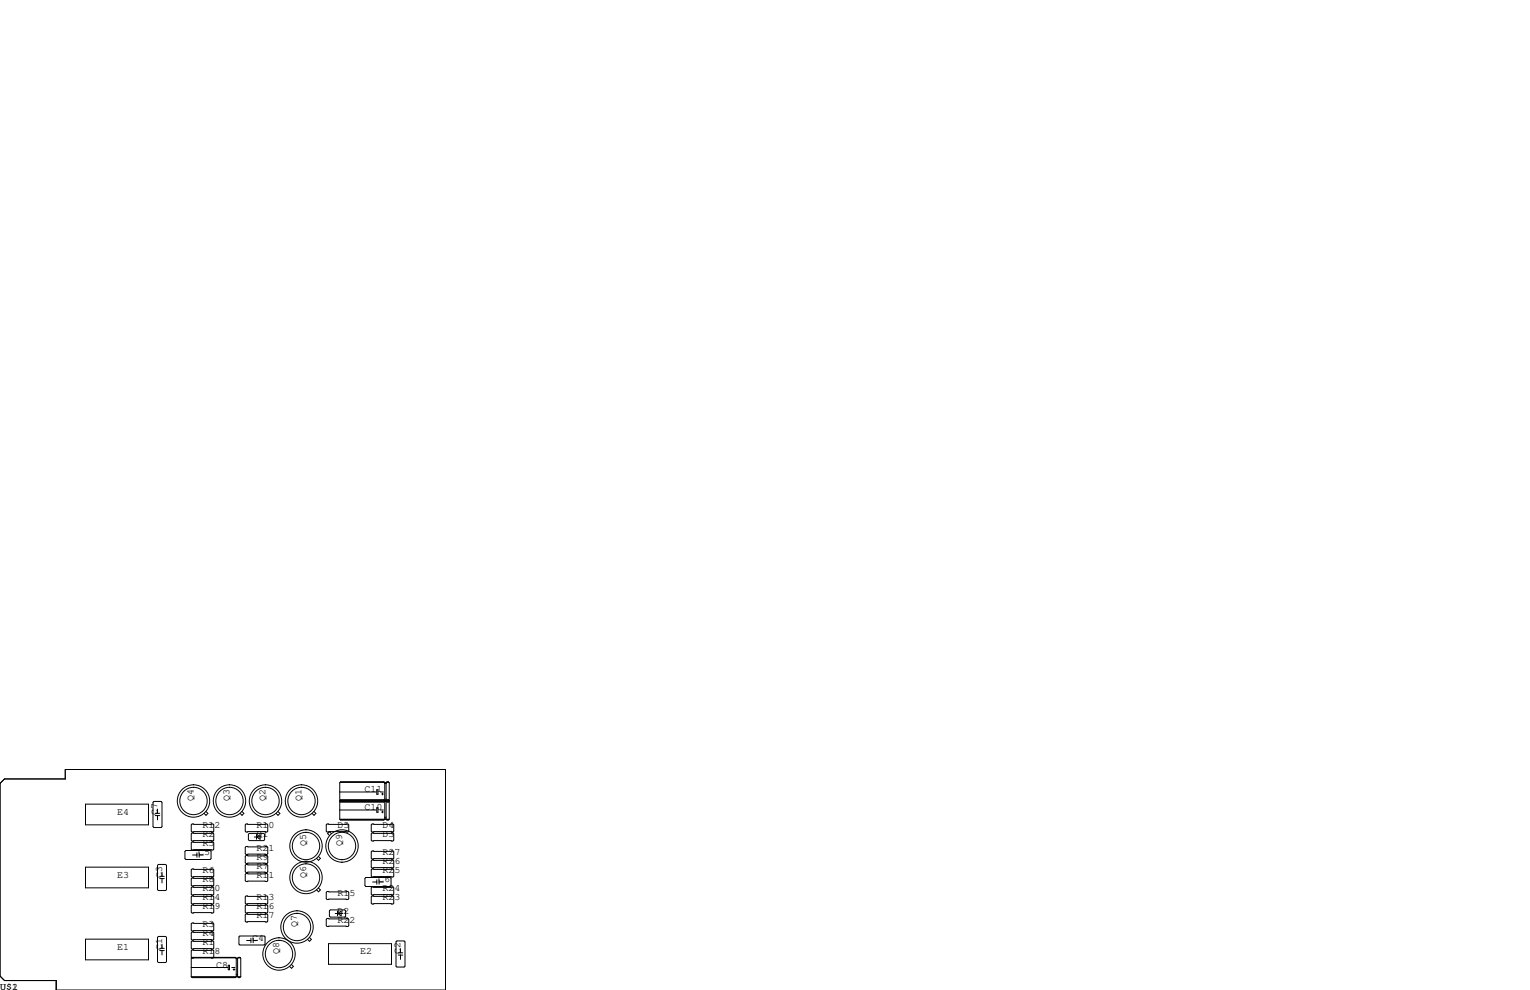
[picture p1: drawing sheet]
<svg xmlns="http://www.w3.org/2000/svg" width="432mm" height="279mm" viewBox="0 0 432 279" stroke-linecap="round" stroke-linejoin="round" font-family="sans-serif">
<g fill="none" stroke="#000" stroke-width=".28">
<path d="M0 221.1l1.3-1.3h17.1v-2.6h107.3v62.2h-109.8v-2.7h-14.6l-1.3-1.2zM24.1 226.9h17.8v5.9h-17.8zM43.4 226.2h2.1l.2 .2v6.9l-.2 .3h-2.1l-.2-.3v-6.9zM43.8 230.2h1.3M43.8 229.5h1.3M44.5 228.3v1.2M44.5 230.2v1.2M54.2 232.5h5.9l.2 .3v1.8l-.2 .2h-5.9l-.2-.2v-1.8zM54.2 235.1h5.9l.2 .2v1.8l-.2 .3h-5.9l-.2-.3v-1.8zM54.2 237.6h5.9l.2 .3v1.7l-.2 .3h-5.9l-.2-.3v-1.7zM58.1 229l.6 .6-.6 .5-.5-.5M68.3 229l.5 .6-.5 .5-.5-.5"/>
<path d="M69.5 232.5h5.8l.3 .3v1.8l-.3 .2h-5.8l-.3-.2v-1.8zM69.5 238.9h5.8l.3 .2v1.8l-.3 .3h-5.8l-.3-.3v-1.8zM70.1 235.5l.3-.3h4l.3 .3v1.5l-.3 .2h-4l-.3-.2zM71.8 236.2h2.1M72.4 236.2l1-.6v1.3zM72.6 235.6h-.2v1.3M78.5 229l.5 .6-.5 .5-.6-.5M88.6 229l.6 .6-.6 .5-.5-.5M92.3 232.5h5.9l.2 .3v1.8l-.2 .2h-5.9l-.2-.2v-1.8zM93.5 235.3l-.5-.6-.5 .6 .5 .5M95.9 231.2h14M95.9 228.6h10.3"/>
<path d="M95.9 223.5h10.3M96 225.9h12.5M96 220.8h12.5M96.1 231.3h12.2M96.1 226.3h12.2M105 235.1h5.9l.2 .2v1.8l-.2 .3h-5.9l-.2-.3v-1.8zM105 232.5h5.9l.2 .3v1.8l-.2 .2h-5.9l-.2-.2v-1.8zM106.3 222.9h.4v1.3h-.4zM106.3 228h.4v1.2h-.4zM107.3 228.6h.9M107.3 223.5h.9M107.7 229.2h.5"/>
<path d="M107.7 224.1h.5M108 223.8v.5M108 228.9v.5M108.3 225.7h-12.2l-.2 .3M108.3 225.7l.3 .3 1-.3M108.3 220.7h-12.2l-.2 .2v10.3M108.3 225.7l-12.2 .1M108.3 220.7h-12.2M108.3 220.7l.3 .2M108.6 220.9v10.3l-.3 .3h-12.2l-.2-.3M108.6 230.6h.4M108.6 226.1l-.3 .3h-12.2l-.2-.3h14l-.3 .3h-.4l-.2-.3"/>
<path d="M108.6 226h.4M108.6 225.6h.4M108.6 220.9h.4M108.6 221h.4M108.7 231.1h.1M109 220.9v10.3l.2 .3h.4l.3-.3M109.1 225.9h.6M109.1 220.8h.6M109.2 231.3h.4M109.2 226.3h.4M109.6 220.7l.3 .2v10.3M109.6 225.7l.3 .3"/>
<path d="M109.6 225.7l-.4 .1M109.6 220.7h-.4M109.6 220.7h-.4l-.2 .2M24.1 244.7h17.8v5.9h-17.8zM44.7 244h2l.3 .2v6.9l-.3 .2h-2l-.2-.2v-6.9zM45.1 248h1.3M45.1 247.3h1.3M45.7 246.1v1.2M45.7 248v1.2M52.2 240.3l.3-.3h6.8l.3 .3v2l-.3 .3h-6.8l-.3-.3zM54 248l.2-.2h5.9l.2 .2v1.8l-.2 .3h-5.9l-.2-.3zM54 245.5l.2-.3h5.9l.2 .3v1.8l-.2 .2h-5.9l-.2-.2z"/>
<path d="M54 250.6l.2-.3h5.9l.2 .3v1.7l-.2 .3h-5.9l-.2-.3zM54 253.1l.2-.2h5.9l.2 .2v1.8l-.2 .2h-5.9l-.2-.2zM54 255.7l.2-.3h5.9l.2 .3v1.7l-.2 .3h-5.9l-.2-.3zM54.4 241.3h1.2M55.6 240.7v1.2M56.2 241.3h1.2M56.2 240.7v1.2M69.2 255.7l.3-.3h5.8l.3 .3v1.7l-.3 .3h-5.8l-.3-.3zM69.2 253.1l.3-.2h5.8l.3 .2v1.8l-.3 .2h-5.8l-.3-.2zM69.2 246.8l.3-.3h5.8l.3 .3v1.7l-.3 .3h-5.8l-.3-.3zM69.2 258.2l.3-.3h5.8l.3 .3v1.8l-.3 .2h-5.8l-.3-.2zM69.5 244h5.8l.3 .2v1.8l-.3 .3h-5.8l-.3-.3v-1.8z"/>
<path d="M69.5 241.4h5.8l.3 .3v1.8l-.3 .2h-5.8l-.3-.2v-1.8zM89.9 250.6l.5 .6-.5 .5-.5-.5M89.9 241.7l.5 .6-.5 .5-.5-.5M92.1 251.8l.2-.2h5.9l.2 .2v1.8l-.2 .3h-5.9l-.2-.3zM92.1 259.5l.2-.3h5.9l.2 .3v1.7l-.2 .3h-5.9l-.2-.3zM93 257l.2-.2h4.1l.2 .2v1.6l-.2 .2h-4.1l-.2-.2zM94.6 257.8h2.2M95.3 257.8l1-.6v1.2zM95.5 257.2h-.2v1.2M103 247.9l.3-.3h6.8l.3 .3v2l-.3 .3h-6.8l-.3-.3zM104.8 245.5l.2-.3h5.9l.2 .3v1.8l-.2 .2h-5.9l-.2-.2zM104.8 250.6l.2-.3h5.9l.2 .3v1.7l-.2 .3h-5.9l-.2-.3z"/>
<path d="M104.8 253.1l.2-.2h5.9l.2 .2v1.8l-.2 .2h-5.9l-.2-.2zM105 240.2h5.9l.2 .2v1.8l-.2 .2h-5.9l-.2-.2v-1.8zM105 242.7h5.9l.2 .3v1.7l-.2 .3h-5.9l-.2-.3v-1.7zM105.2 248.9h1.1M106.3 248.3v1.3M107 248.3v1.3M107 248.9h1.2M24.1 265h17.8v5.9h-17.8zM44.5 264.5l.2-.2h2l.3 .2v6.9l-.3 .3h-2l-.2-.3zM45.1 268.3h1.3M45.1 267.6h1.3M45.7 266.4v1.2"/>
<path d="M45.7 268.3v1.2M54 265.8l.2-.2h5.9l.2 .2v1.8l-.2 .2h-5.9l-.2-.2zM54 275.7h13.9M54 260.7l.2-.2h5.9l.2 .2v1.8l-.2 .3h-5.9l-.2-.3zM54 263.3l.2-.3h5.9l.2 .3v1.7l-.2 .3h-5.9l-.2-.3zM54 273h10.3M54.1 270.3h12.4M54.2 275.8h12.2M54.7 270.3l-.5 .1-.2-.3v-1.7l.2-.3h5.9l.2 .3v1.7l-.2 .3-.5-.1M64.4 272.4h.4v1.3h-.4zM65.4 273h.9M65.8 273.6h.5"/>
<path d="M66 273.4v.5M66.4 270.2h-12.2l-.2 .2v5.3M66.4 270.2l.3 .2M66.4 270.2h-12.2M66.7 270.4v5.3l-.3 .2h-12.2l-.2-.2M66.7 275.1h.4M66.7 270.4h.4M66.7 270.6h.4M66.7 270.5h.4M66.8 275.5h.1M67.1 270.4v5.3l.2 .2h.4l.2-.2M67.2 270.3h.6"/>
<path d="M67.3 275.8h.4M67.4 264.4l.3-.2h6.8l.3 .2v2l-.3 .3h-6.8l-.3-.3zM67.7 270.2l.2 .2v5.3M67.7 270.2h-.4l-.2 .2M67.7 270.2h-.4M69.6 265.4h1.2M70.8 264.8v1.3M71.5 265.4h1.1M71.5 264.8v1.3M82.3 272.2l.5 .5-.5 .6-.6-.6M87.4 264.6l.5 .5-.5 .6-.6-.6M92.7 266.3h17.8v5.9h-17.8z"/>
<path d="M111.8 265.8l.2-.2h2l.3 .2v6.9l-.3 .2h-2l-.2-.2zM112.4 269.5h1.3M112.4 268.9h1.3M113 267.7v1.2M113 269.5v1.3"/>
<circle cx="54.6" cy="226.1" r="3.9"/>
<circle cx="54.6" cy="226.1" r="4.6"/>
<circle cx="64.8" cy="226.1" r="3.9"/>
<circle cx="64.8" cy="226.1" r="4.6"/>
<circle cx="74.9" cy="226.1" r="3.9"/>
<circle cx="74.9" cy="226.1" r="4.6"/>
<circle cx="85.1" cy="226.1" r="3.9"/>
<circle cx="85.1" cy="226.1" r="4.6"/>
<circle cx="86.4" cy="238.8" r="3.9"/>
<circle cx="86.4" cy="238.8" r="4.6"/>
<circle cx="96.5" cy="238.8" r="4.6"/>
<circle cx="96.5" cy="238.8" r="3.9"/>
<circle cx="86.4" cy="247.7" r="3.9"/>
<circle cx="86.4" cy="247.7" r="4.6"/>
<circle cx="78.7" cy="269.2" r="3.9"/>
<circle cx="78.7" cy="269.2" r="4.6"/>
<circle cx="83.8" cy="261.6" r="3.9"/>
<circle cx="83.8" cy="261.6" r="4.6"/>
</g>
<g font-size="2.8">
<text x="54.6" y="226.1" transform="rotate(-90 54.6 226.1)">Q4</text>
<text x="64.8" y="226.1" transform="rotate(-90 64.8 226.1)">Q3</text>
<text x="74.9" y="226.1" transform="rotate(-90 74.9 226.1)">Q2</text>
<text x="85.1" y="226.1" transform="rotate(-90 85.1 226.1)">Q1</text>
<text x="102.9" y="223.5">C11</text>
<text x="33" y="229.9">E4</text>
<text x="44.4" y="229.9" transform="rotate(-90 44.4 229.9)">C7</text>
<text x="57.1" y="233.7">R12</text>
<text x="72.4" y="233.7">R10</text>
<text x="95.2" y="233.7">D5</text>
<text x="102.9" y="228.6">C10</text>
<text x="107.9" y="233.7">D4</text>
<text x="57.1" y="236.2">R2</text>
<text x="57.1" y="238.8">R5</text>
<text x="72.4" y="236.2">D1</text>
<text x="86.4" y="238.8" transform="rotate(-90 86.4 238.8)">Q5</text>
<text x="96.5" y="238.8" transform="rotate(-90 96.5 238.8)">Q9</text>
<text x="107.9" y="236.2">D3</text>
<text x="55.9" y="241.3">C5</text>
<text x="72.4" y="245.1">R7</text>
<text x="72.4" y="242.6">R9</text>
<text x="72.4" y="240">R21</text>
<text x="107.9" y="241.3">R27</text>
<text x="107.9" y="243.8">R26</text>
<text x="33" y="247.6">E3</text>
<text x="45.7" y="247.6" transform="rotate(-90 45.7 247.6)">C3</text>
<text x="57.1" y="246.4">R6</text>
<text x="57.1" y="248.9">R8</text>
<text x="57.1" y="251.5">R20</text>
<text x="72.4" y="247.6">R11</text>
<text x="86.4" y="247.6" transform="rotate(-90 86.4 247.6)">Q6</text>
<text x="106.7" y="248.9">C6</text>
<text x="107.9" y="251.5">R24</text>
<text x="107.9" y="246.4">R25</text>
<text x="57.1" y="254">R14</text>
<text x="57.1" y="256.5">R19</text>
<text x="72.4" y="254">R13</text>
<text x="72.4" y="256.5">R16</text>
<text x="95.2" y="257.8">D2</text>
<text x="95.2" y="252.7">R15</text>
<text x="107.9" y="254">R23</text>
<text x="57.1" y="261.6">R3</text>
<text x="72.4" y="259.1">R17</text>
<text x="83.8" y="261.6" transform="rotate(-90 83.8 261.6)">Q7</text>
<text x="95.2" y="260.3">R22</text>
<text x="33" y="268">E1</text>
<text x="45.7" y="268" transform="rotate(-90 45.7 268)">C1</text>
<text x="57.1" y="266.7">R1</text>
<text x="57.1" y="264.2">R4</text>
<text x="57.1" y="269.2">R18</text>
<text x="71.1" y="265.4">C4</text>
<text x="78.7" y="269.2" transform="rotate(-90 78.7 269.2)">Q8</text>
<text x="101.6" y="269.2">E2</text>
<text x="113" y="269.2" transform="rotate(-90 113 269.2)">C2</text>
<text x="61" y="273">C8</text>
<text x="0" y="279.4">U$1</text>
<text x="3.4" y="279.4">2</text>
</g>
</svg>
